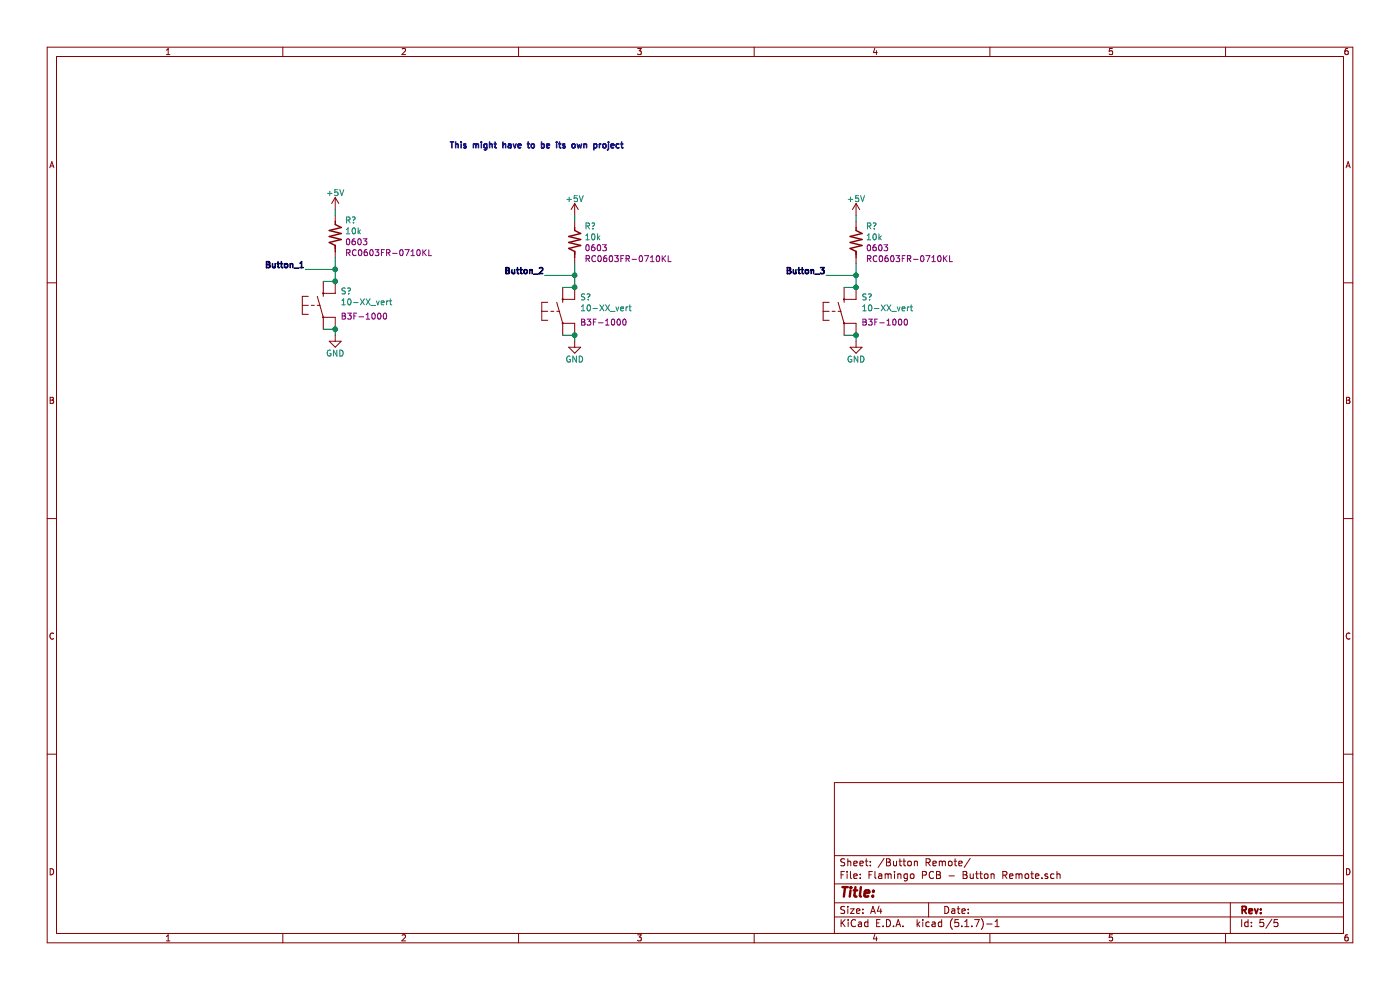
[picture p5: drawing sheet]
EESchema Schematic File Version 4
EELAYER 30 0
EELAYER END
$Descr A4 11693 8268
encoding utf-8
Sheet 6 5
Title ""
Date ""
Rev ""
Comp ""
Comment1 ""
Comment2 ""
Comment3 ""
Comment4 ""
$EndDescr
$Comp
L MyResistors:R_vert R?
U 1 1
P 2800 1950
AR Path="/5F780D75/5FA56864" Ref="R?"  Part="1" 
AR Path="/5F780A01/5FA56864" Ref="R?"  Part="1" 
AR Path="/5FA54816/5FA56864" Ref="R?"  Part="1" 
F 0 "R?" H 2881 2062 50  0000 L CNN
F 1 "10k" H 2881 1971 50  0000 L CNN
F 2 "Resistors_SMD:R_0603_HandSoldering" V 2855 1900 50  0001 C CNN
F 3 "https://www.yageo.com/upload/media/product/productsearch/datasheet/rchip/PYu-RC_Group_51_RoHS_L_11.pdf" H 2800 1950 50  0001 C CNN
F 4 "0603" H 2881 1880 50  0000 L CNN "Package Size"
F 5 "RC0603FR-0710KL" H 2881 1789 50  0000 L CNN "MFR P/N"
F 6 "RES SMD 10K OHM 1% 1/10W 0603" H 2800 1950 50  0001 C CNN "Description"
F 7 "Yageo" H 2800 1950 50  0001 C CNN "Manufacturer"
F 8 "https://www.digikey.sg/product-detail/en/yageo/RC0603FR-0710KL/311-10-0KHRCT-ND/729827" H 2800 1950 50  0001 C CNN "Website"
F 9 "311-10.0KHRCT-ND" H 2800 1950 50  0001 C CNN "Digi-Key_PN"
	1    2800 1950
	1    0    0    -1  
$EndComp
$Comp
L MySwitchesButtons:10-XX_vert S?
U 1 1
P 2700 2550
AR Path="/5F780A01/5FA5686F" Ref="S?"  Part="1" 
AR Path="/5FA54816/5FA5686F" Ref="S?"  Part="1" 
F 0 "S?" H 2844 2641 50  0000 L BNN
F 1 "10-XX_vert" H 2844 2550 50  0000 L BNN
F 2 "Buttons_Switches_THT:SW_TH_Tactile_Omron_B3F-10xx" H 2843 2505 50  0001 L CNN
F 3 "https://omronfs.omron.com/en_US/ecb/products/pdf/en-b3f.pdf" H 2700 2550 60  0001 C CNN
F 4 "B3F-1000" H 2844 2459 50  0000 L CNN "MPN"
F 5 "S" H 2843 2505 50  0001 L CNN "Prefix"
F 6 "https://www.digikey.com/en/products/detail/omron-electronics-inc-emc-div/B3F-1000/33150" H 2843 2414 50  0001 L CNN "Website"
F 7 "SWITCH TACTILE SPST-NO 0.05A 24V" H 2843 2323 50  0001 L CNN "Description"
F 8 "Omron Electronics Inc-EMC Div" H 2843 2232 50  0001 L CNN "Manufacturer"
	1    2700 2550
	1    0    0    -1  
$EndComp
Wire Wire Line
	2700 2750 2800 2750
Wire Wire Line
	2700 2350 2800 2350
Connection ~ 2800 2350
$Comp
L power:GND #PWR?
U 1 1
P 2800 2800
AR Path="/5F780A01/5FA56878" Ref="#PWR?"  Part="1" 
AR Path="/5FA54816/5FA56878" Ref="#PWR?"  Part="1" 
F 0 "#PWR?" H 2800 2550 50  0001 C CNN
F 1 "GND" H 2800 2650 50  0000 C CNN
F 2 "" H 2800 2800 50  0001 C CNN
F 3 "" H 2800 2800 50  0001 C CNN
	1    2800 2800
	1    0    0    -1  
$EndComp
Wire Wire Line
	2800 2750 2800 2800
Connection ~ 2800 2750
$Comp
L power:+5V #PWR?
U 1 1
P 2800 1750
AR Path="/5F780A01/5FA56880" Ref="#PWR?"  Part="1" 
AR Path="/5FA54816/5FA56880" Ref="#PWR?"  Part="1" 
F 0 "#PWR?" H 2800 1600 50  0001 C CNN
F 1 "+5V" H 2800 1890 50  0000 C CNN
F 2 "" H 2800 1750 50  0001 C CNN
F 3 "" H 2800 1750 50  0001 C CNN
	1    2800 1750
	1    0    0    -1  
$EndComp
Wire Wire Line
	2800 1750 2800 1800
Text Label 2550 2250 2    50   ~ 10
Button_1
Wire Wire Line
	2800 2150 2800 2250
Wire Wire Line
	2550 2250 2800 2250
Connection ~ 2800 2250
Wire Wire Line
	2800 2250 2800 2350
$Comp
L MyResistors:R_vert R?
U 1 1
P 4800 2000
AR Path="/5F780D75/5FA56892" Ref="R?"  Part="1" 
AR Path="/5F780A01/5FA56892" Ref="R?"  Part="1" 
AR Path="/5FA54816/5FA56892" Ref="R?"  Part="1" 
F 0 "R?" H 4881 2112 50  0000 L CNN
F 1 "10k" H 4881 2021 50  0000 L CNN
F 2 "Resistors_SMD:R_0603_HandSoldering" V 4855 1950 50  0001 C CNN
F 3 "https://www.yageo.com/upload/media/product/productsearch/datasheet/rchip/PYu-RC_Group_51_RoHS_L_11.pdf" H 4800 2000 50  0001 C CNN
F 4 "0603" H 4881 1930 50  0000 L CNN "Package Size"
F 5 "RC0603FR-0710KL" H 4881 1839 50  0000 L CNN "MFR P/N"
F 6 "RES SMD 10K OHM 1% 1/10W 0603" H 4800 2000 50  0001 C CNN "Description"
F 7 "Yageo" H 4800 2000 50  0001 C CNN "Manufacturer"
F 8 "https://www.digikey.sg/product-detail/en/yageo/RC0603FR-0710KL/311-10-0KHRCT-ND/729827" H 4800 2000 50  0001 C CNN "Website"
F 9 "311-10.0KHRCT-ND" H 4800 2000 50  0001 C CNN "Digi-Key_PN"
	1    4800 2000
	1    0    0    -1  
$EndComp
$Comp
L MySwitchesButtons:10-XX_vert S?
U 1 1
P 4700 2600
AR Path="/5F780A01/5FA5689D" Ref="S?"  Part="1" 
AR Path="/5FA54816/5FA5689D" Ref="S?"  Part="1" 
F 0 "S?" H 4844 2691 50  0000 L BNN
F 1 "10-XX_vert" H 4844 2600 50  0000 L BNN
F 2 "Buttons_Switches_THT:SW_TH_Tactile_Omron_B3F-10xx" H 4843 2555 50  0001 L CNN
F 3 "https://omronfs.omron.com/en_US/ecb/products/pdf/en-b3f.pdf" H 4700 2600 60  0001 C CNN
F 4 "B3F-1000" H 4844 2509 50  0000 L CNN "MPN"
F 5 "S" H 4843 2555 50  0001 L CNN "Prefix"
F 6 "https://www.digikey.com/en/products/detail/omron-electronics-inc-emc-div/B3F-1000/33150" H 4843 2464 50  0001 L CNN "Website"
F 7 "SWITCH TACTILE SPST-NO 0.05A 24V" H 4843 2373 50  0001 L CNN "Description"
F 8 "Omron Electronics Inc-EMC Div" H 4843 2282 50  0001 L CNN "Manufacturer"
	1    4700 2600
	1    0    0    -1  
$EndComp
Wire Wire Line
	4700 2800 4800 2800
Wire Wire Line
	4700 2400 4800 2400
Connection ~ 4800 2400
$Comp
L power:GND #PWR?
U 1 1
P 4800 2850
AR Path="/5F780A01/5FA568A6" Ref="#PWR?"  Part="1" 
AR Path="/5FA54816/5FA568A6" Ref="#PWR?"  Part="1" 
F 0 "#PWR?" H 4800 2600 50  0001 C CNN
F 1 "GND" H 4800 2700 50  0000 C CNN
F 2 "" H 4800 2850 50  0001 C CNN
F 3 "" H 4800 2850 50  0001 C CNN
	1    4800 2850
	1    0    0    -1  
$EndComp
Wire Wire Line
	4800 2800 4800 2850
Connection ~ 4800 2800
$Comp
L power:+5V #PWR?
U 1 1
P 4800 1800
AR Path="/5F780A01/5FA568AE" Ref="#PWR?"  Part="1" 
AR Path="/5FA54816/5FA568AE" Ref="#PWR?"  Part="1" 
F 0 "#PWR?" H 4800 1650 50  0001 C CNN
F 1 "+5V" H 4800 1940 50  0000 C CNN
F 2 "" H 4800 1800 50  0001 C CNN
F 3 "" H 4800 1800 50  0001 C CNN
	1    4800 1800
	1    0    0    -1  
$EndComp
Wire Wire Line
	4800 1800 4800 1850
Text Label 4550 2300 2    50   ~ 10
Button_2
Wire Wire Line
	4800 2200 4800 2300
Wire Wire Line
	4550 2300 4800 2300
Connection ~ 4800 2300
Wire Wire Line
	4800 2300 4800 2400
$Comp
L MyResistors:R_vert R?
U 1 1
P 7150 2000
AR Path="/5F780D75/5FA98596" Ref="R?"  Part="1" 
AR Path="/5F780A01/5FA98596" Ref="R?"  Part="1" 
AR Path="/5FA54816/5FA98596" Ref="R?"  Part="1" 
F 0 "R?" H 7231 2112 50  0000 L CNN
F 1 "10k" H 7231 2021 50  0000 L CNN
F 2 "Resistors_SMD:R_0603_HandSoldering" V 7205 1950 50  0001 C CNN
F 3 "https://www.yageo.com/upload/media/product/productsearch/datasheet/rchip/PYu-RC_Group_51_RoHS_L_11.pdf" H 7150 2000 50  0001 C CNN
F 4 "0603" H 7231 1930 50  0000 L CNN "Package Size"
F 5 "RC0603FR-0710KL" H 7231 1839 50  0000 L CNN "MFR P/N"
F 6 "RES SMD 10K OHM 1% 1/10W 0603" H 7150 2000 50  0001 C CNN "Description"
F 7 "Yageo" H 7150 2000 50  0001 C CNN "Manufacturer"
F 8 "https://www.digikey.sg/product-detail/en/yageo/RC0603FR-0710KL/311-10-0KHRCT-ND/729827" H 7150 2000 50  0001 C CNN "Website"
F 9 "311-10.0KHRCT-ND" H 7150 2000 50  0001 C CNN "Digi-Key_PN"
	1    7150 2000
	1    0    0    -1  
$EndComp
$Comp
L MySwitchesButtons:10-XX_vert S?
U 1 1
P 7050 2600
AR Path="/5F780A01/5FA985A1" Ref="S?"  Part="1" 
AR Path="/5FA54816/5FA985A1" Ref="S?"  Part="1" 
F 0 "S?" H 7194 2691 50  0000 L BNN
F 1 "10-XX_vert" H 7194 2600 50  0000 L BNN
F 2 "Buttons_Switches_THT:SW_TH_Tactile_Omron_B3F-10xx" H 7193 2555 50  0001 L CNN
F 3 "https://omronfs.omron.com/en_US/ecb/products/pdf/en-b3f.pdf" H 7050 2600 60  0001 C CNN
F 4 "B3F-1000" H 7194 2509 50  0000 L CNN "MPN"
F 5 "S" H 7193 2555 50  0001 L CNN "Prefix"
F 6 "https://www.digikey.com/en/products/detail/omron-electronics-inc-emc-div/B3F-1000/33150" H 7193 2464 50  0001 L CNN "Website"
F 7 "SWITCH TACTILE SPST-NO 0.05A 24V" H 7193 2373 50  0001 L CNN "Description"
F 8 "Omron Electronics Inc-EMC Div" H 7193 2282 50  0001 L CNN "Manufacturer"
	1    7050 2600
	1    0    0    -1  
$EndComp
Wire Wire Line
	7050 2800 7150 2800
Wire Wire Line
	7050 2400 7150 2400
Connection ~ 7150 2400
$Comp
L power:GND #PWR?
U 1 1
P 7150 2850
AR Path="/5F780A01/5FA985AA" Ref="#PWR?"  Part="1" 
AR Path="/5FA54816/5FA985AA" Ref="#PWR?"  Part="1" 
F 0 "#PWR?" H 7150 2600 50  0001 C CNN
F 1 "GND" H 7150 2700 50  0000 C CNN
F 2 "" H 7150 2850 50  0001 C CNN
F 3 "" H 7150 2850 50  0001 C CNN
	1    7150 2850
	1    0    0    -1  
$EndComp
Wire Wire Line
	7150 2800 7150 2850
Connection ~ 7150 2800
$Comp
L power:+5V #PWR?
U 1 1
P 7150 1800
AR Path="/5F780A01/5FA985B2" Ref="#PWR?"  Part="1" 
AR Path="/5FA54816/5FA985B2" Ref="#PWR?"  Part="1" 
F 0 "#PWR?" H 7150 1650 50  0001 C CNN
F 1 "+5V" H 7150 1940 50  0000 C CNN
F 2 "" H 7150 1800 50  0001 C CNN
F 3 "" H 7150 1800 50  0001 C CNN
	1    7150 1800
	1    0    0    -1  
$EndComp
Wire Wire Line
	7150 1800 7150 1850
Text Label 6900 2300 2    50   ~ 10
Button_3
Wire Wire Line
	7150 2200 7150 2300
Wire Wire Line
	6900 2300 7150 2300
Connection ~ 7150 2300
Wire Wire Line
	7150 2300 7150 2400
Text Notes 3750 1250 0    50   ~ 10
This might have to be its own project
$EndSCHEMATC
